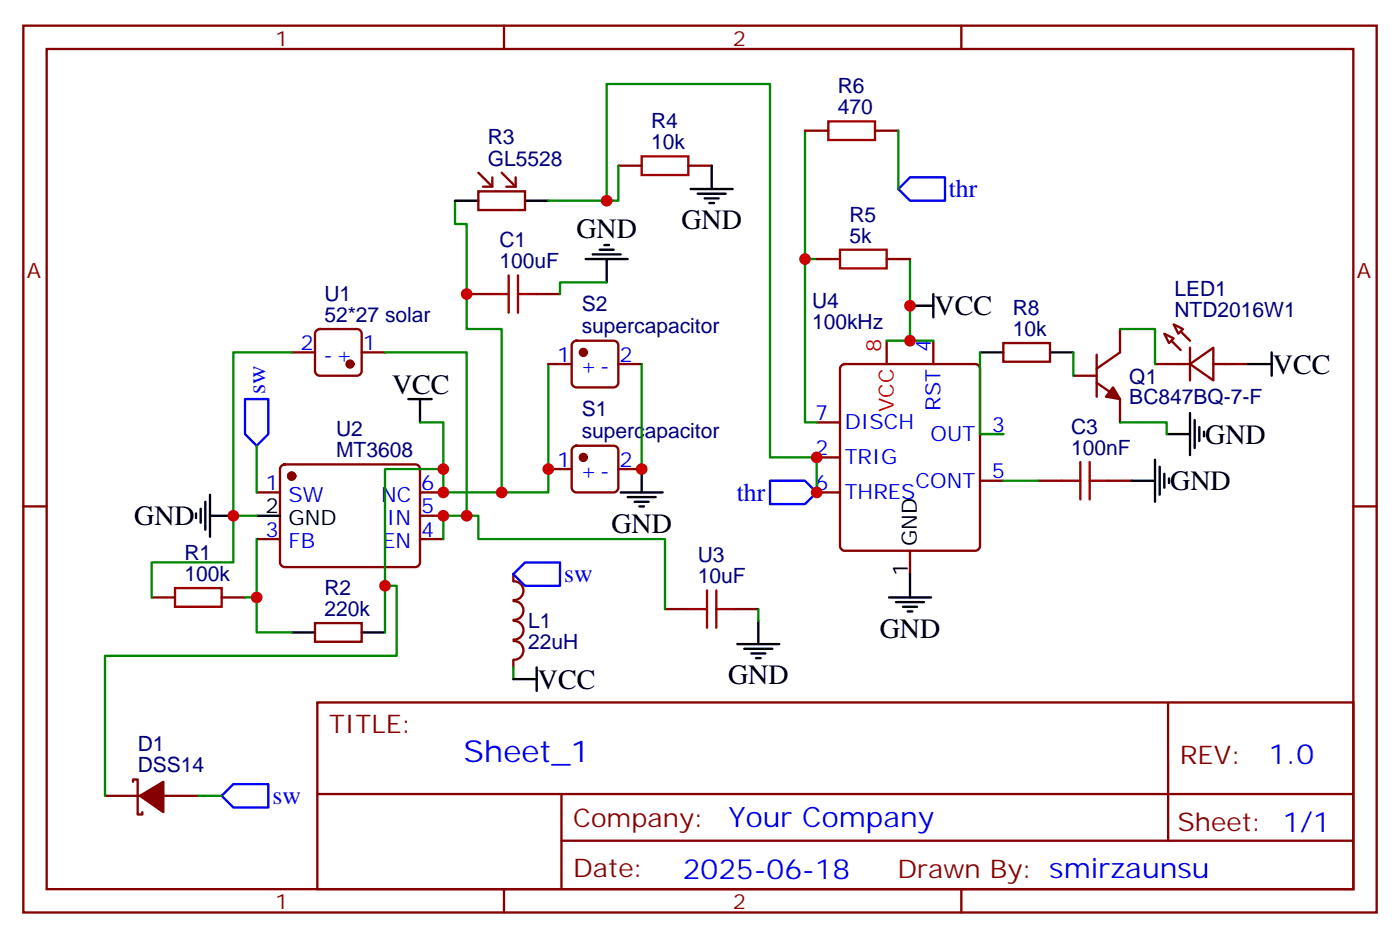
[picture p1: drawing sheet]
<svg xmlns="http://www.w3.org/2000/svg" width="212mm" height="142mm" viewBox="0 0 212 142" stroke-linecap="round" stroke-linejoin="round" font-family="sans-serif">
<g fill="none" stroke="#870000" stroke-width=".35">
<path d="M3.5 3.9h204.6v134h-204.6zM7.1 7.4h197.5v127h-197.5zM76.2 3.9v3.5M121.7 19.8h3.5M132.3 19.8h3.5M145.3 3.9v3.5M72.3 28.9h7.1v2.8h-7.1zM72.3 26.1l2.1 2.1M74.4 26.8v1.4h-1.4M75.8 26.1l2.2 2.1M78 26.8v1.4h-1.4M93.5 25h3.5"/>
<path d="M104.1 25h3.5M123.5 39.2h3.5M134.1 39.2h3.5M44.1 53.3h3.5M47.9 49.9l.4-.2h5.7a.71 .71 0 0 1 .7 .7v5.7a.76 .76 0 0 1-.7 .7h-5.7a.76 .76 0 0 1-.7-.7v-5.7zM54.7 53.3h3.5M70.6 44.4h3.5M81.1 44.4h3.6M82.9 55h3.5M86.7 51.7l.4-.2h5.7a.71 .71 0 0 1 .7 .7v5.7a.76 .76 0 0 1-.7 .7h-5.7a.76 .76 0 0 1-.7-.7v-5.7zM93.5 55h3.5M127.2 55.2l.5-.2h19.8a.71 .71 0 0 1 .7 .7v26.8a.76 .76 0 0 1-.7 .8h-19.8a.76 .76 0 0 1-.7-.8v-26.8z"/>
<path d="M134.1 51.5v3.5M141.1 51.5v3.5M151.7 51.9h7v2.8h-7zM162.3 56.8h3.5M165.8 57.9l3.5 2.4v3.6M165.8 53.6v6.4M169.3 49.7v3.6l-3.5 2.4M174.6 55h5.3M176 50.4l1.4 .8-.7 .7zM177.4 49l1.5 .7-.7 .7zM179.9 55l3.5-2.4v4.9zM179.9 52.6v4.9"/>
<path d="M183.4 55h5.3M3.5 76.6h3.6M38.8 74.4h3.5M42.6 70.4l.4-.2h19.8a.71 .71 0 0 1 .7 .7v14.1a.76 .76 0 0 1-.7 .7h-19.8a.76 .76 0 0 1-.7-.7v-14.1zM63.5 74.4h3.5M63.5 78h3.5M82.9 70.9h3.5M86.7 67.6l.4-.2h5.7a.71 .71 0 0 1 .7 .7v5.6a.76 .76 0 0 1-.7 .7h-5.7a.76 .76 0 0 1-.7-.7v-5.6zM93.5 70.9h3.5M123.5 74.4h3.5M123.5 63.9h3.5M123.5 69.1h3.5"/>
<path d="M148.2 72.7h3.5M148.2 65.6h3.5M157 72.7h3.5M167.6 72.7h3.5M204.6 76.6h3.5M22.9 90.3h3.6M33.5 90.3h3.5M38.8 81.5h3.5M47.6 94.2h7.1v2.8h-7.1zM63.5 81.5h3.5M77.6 86.8v1M77.6 99.8v1.1"/>
<path d="M77.6 87.9a1.41 1.41 0 0 1 1.5 1.4 1.41 1.41 0 0 1-1.5 1.4M77.6 96.9a1.41 1.41 0 0 1 1.5 1.4 1.41 1.41 0 0 1-1.5 1.4M77.6 90.9a1.41 1.41 0 0 1 1.5 1.4 1.41 1.41 0 0 1-1.5 1.4M77.6 93.9a1.41 1.41 0 0 1 1.5 1.4 1.41 1.41 0 0 1-1.5 1.4M100.5 92.1h3.6M111.1 92.1h3.6M137.6 83.3v3.5M20.1 118.2v-.4h.7v5.3h.7v-.3M48 106.2h156.6v28.2h-156.6zM176.6 106.2v20.9M15.9 120.3h5.3M24.7 120.3h5.3"/>
<path d="M48 120h156.5M76.2 134.4v3.5M84.9 127.1h119.6M84.9 120v14.1M145.3 134.4v3.5"/>
</g>
<g fill="#870000" stroke="#870000" stroke-width=".35">
<path d="M21.2 120.3l3.5-2.1v4.6z"/>
<path d="M177.1 51.5l1.4 1.4z"/>
<path d="M178.5 50.1l1.4 1.4z"/>
<path d="M168.3 58.6l1 1.7-2.1-.3z"/>
<circle cx="52.9" cy="55" r=".53"/>
<circle cx="44.1" cy="72" r=".53"/>
<circle cx="88.2" cy="69.1" r=".53"/>
<circle cx="88.2" cy="53.3" r=".53"/>
</g>
<g fill="none" stroke="#000" stroke-width=".35">
<path d="M68.8 30.3h3.5M79.4 30.3h3.5M88.5 39.2h6.4M89.6 38.5h4.2M90.7 37.7h2.1M91.4 37h.7M91.7 39.2v3.5M104.4 28.6h6.4M105.5 29.3h4.2M106.5 30h2.2M107.2 30.7h.7M107.6 25v3.6"/>
<path d="M137.6 46.2h3.5M141.1 44.4v3.6M148.2 53.3h3.5M158.7 53.3h3.6M188.7 55h3.6M192.3 53.3v3.5M29.6 77.6v.7M30.3 76.9v2.1M31 75.8v4.3M31.7 78h3.6M31.7 74.8v6.3M38.8 78h3.5"/>
<path d="M61.7 60.3h3.6M63.5 60.3v3.6M93.8 74.4h6.4M94.9 75.1h4.2M96 75.8h2.1M96.7 76.6h.7M97 70.9v3.5M171.1 72.7h3.5M174.6 69.5v6.3M175.3 70.6v4.2M176 71.6v2.1M176.4 65.6h3.5"/>
<path d="M176.7 72.3v.7M179.9 62.4v6.4M180.6 63.5v4.2M181.3 64.6v2.1M182 65.3v.7M44.1 95.6h3.5M54.7 95.6h3.5M111.5 97.4h6.3M112.5 98.1h4.3M113.6 98.8h2.1M114.3 99.5h.7M114.7 93.8v3.6"/>
<path d="M134.4 90.3h6.4M135.5 91h4.2M136.5 91.7h2.1M137.2 92.4h.7M137.6 86.8v3.5M77.6 102.7h3.5M81.1 100.9v3.5"/>
</g>
<g fill="none" stroke="#008700" stroke-width=".35">
<path d="M121.7 19.8v19.4M135.8 19.8v8.8M68.8 30.3v3.6h1.8v15.8h5.2v24.7M91.7 30.3v-17.6h24.7v56.4h7.1v5.3M93.5 25v5.3h-10.6M123.5 39.2h-1.8v24.7h1.8M137.6 39.2v12.3h-3.5M44.1 53.3h-8.8v24.7h3.5M58.2 53.3h12.4v24.7h-3.6v3.5M82.9 55v19.4h-15.9v-3.5h-8.8v24.7M91.7 42.7h-7v1.7M97 55v15.9"/>
<path d="M137.6 51.5h3.5M148.2 53.3v12.3h3.5M162.3 53.3v3.5M169.3 49.7h5.3v5.3M35.3 78v7h-12.4v5.3M38.8 67.4v7M63.5 63.9h3.5v7M70.6 78h1.7v3.5h28.2v10.6M151.7 72.7h5.3M169.3 63.9h7.1v1.7M38.8 81.5v8.8h-1.8M38.8 90.3v5.3h5.3"/>
<path d="M58.2 88.5h1.8v10.6h-44.1v21.2M114.7 92.1v1.7M77.6 100.9v1.8M30 120.3h3.5"/>
</g>
<g fill="none" stroke="#a10000" stroke-width=".35">
<path d="M125.2 18.3h7.1v2.9h-7.1zM97 23.6h7.1v2.9h-7.1zM127 37.7h7.1v2.9h-7.1zM74.1 44.4h2.8M76.9 41.6v5.7M78.3 44.4h2.8M78.3 41.6v5.7M160.5 72.7h2.8M163.3 69.8v5.7M164.7 72.7h2.9M164.7 69.8v5.7M26.5 88.9h7v2.8h-7z"/>
<path d="M104.1 92.1h2.8M106.9 89.3v5.6M108.3 92.1h2.8M108.3 89.3v5.6"/>
</g>
<path d="M135.8 28.6l1.8-1.8h5.3v3.5h-5.3zM37 60.3h3.6v5.3l-1.8 1.8-1.8-1.8zM116.4 72.7h5.3l1.8 1.7-1.8 1.8h-5.3zM79.4 85h5.3v3.5h-5.3l-1.8-1.7zM33.5 120.3l1.8-1.8h5.3v3.6h-5.3z" fill="none" stroke="#00f" stroke-width=".35"/>
<g fill="#c00">
<circle cx="35.3" cy="78" r=".88"/>
<circle cx="38.8" cy="90.3" r=".88"/>
<circle cx="67" cy="78" r=".88"/>
<circle cx="58.2" cy="88.5" r=".88"/>
<circle cx="67" cy="74.4" r=".88"/>
<circle cx="97" cy="70.9" r=".88"/>
<circle cx="82.9" cy="70.9" r=".88"/>
<circle cx="70.6" cy="78" r=".88"/>
<circle cx="75.8" cy="74.4" r=".88"/>
<circle cx="70.6" cy="44.4" r=".88"/>
<circle cx="91.7" cy="30.3" r=".88"/>
<circle cx="67" cy="70.9" r=".88"/>
<circle cx="123.5" cy="69.1" r=".88"/>
<circle cx="123.5" cy="74.4" r=".88"/>
<circle cx="121.7" cy="39.2" r=".88"/>
<circle cx="137.6" cy="46.2" r=".88"/>
<circle cx="137.6" cy="51.5" r=".88"/>
</g>
<text font-size="4.6" fill="#00f" x="70.1" y="115.2">Sheet_1</text>
<g font-size="4.2">
<text x="87.1" y="35.9">GND</text>
<text x="103" y="34.6">GND</text>
<text x="141.3" y="47.7">VCC</text>
<text x="59.3" y="59.6">VCC</text>
<text x="192.4" y="56.5">VCC</text>
<text x="182.2" y="67.1">GND</text>
<text x="176.9" y="74.1">GND</text>
<text x="20.3" y="79.4">GND</text>
<text x="92.4" y="80.5">GND</text>
<text x="133" y="96.4">GND</text>
<text x="81.3" y="104.1">VCC</text>
<text x="110.1" y="103.5">GND</text>
</g>
<g font-size="4.2" fill="#00f">
<text x="191.8" y="115.4">1.0</text>
<text x="110.2" y="125">Your Company</text>
<text x="103.2" y="132.8">2025-06-18</text>
</g>
<g font-size="3.9" fill="#00f">
<text x="143.4" y="29.8">thr</text>
<text x="40.1" y="59.6" transform="rotate(-90 40.1 59.6)">sw</text>
<text x="111.4" y="75.7">thr</text>
<text x="85.3" y="88">sw</text>
<text x="41.2" y="121.5">sw</text>
</g>
<g font-size="3.9" fill="#800">
<text x="49.7" y="110.8">TITLE:</text>
<text x="178.4" y="115.4">REV:</text>
<text x="86.6" y="125">Company:</text>
<text x="178" y="125.6">Sheet: 1/1</text>
<text x="86.6" y="132.6">Date:</text>
<text x="135.7" y="132.7">Drawn By: smirzaunsu</text>
</g>
<g font-size="3.2" fill="#800">
<text x="41.6" y="6.9">1</text>
<text x="110.8" y="6.9">2</text>
<text x="4.1" y="42">A</text>
<text x="205.1" y="42">A</text>
<text x="41.6" y="137.4">1</text>
<text x="110.8" y="137.4">2</text>
</g>
<g font-size="3.2" fill="#000080">
<text x="126.7" y="17.3">470</text>
<text x="126.7" y="14.1">R6</text>
<text x="73.7" y="21.8">R3</text>
<text x="98.4" y="22.6">10k</text>
<text x="98.4" y="19.4">R4</text>
<text x="73.7" y="25">GL5528</text>
<text x="128.4" y="33.5">R5</text>
<text x="75.5" y="40.6">100uF</text>
<text x="75.5" y="37.4">C1</text>
<text x="128.4" y="36.7">5k</text>
<text x="49" y="45.6">U1</text>
<text x="87.9" y="47.1">S2</text>
<text x="122.8" y="46.6">U4</text>
<text x="153.1" y="47.7">R8</text>
<text x="177.6" y="48">NTD2016W1</text>
<text x="177.6" y="44.8">LED1</text>
<text x="49" y="48.7">52*27 solar</text>
<text x="87.9" y="50.3">supercapacitor</text>
<text x="122.8" y="49.7">100kHz</text>
<text x="153.1" y="50.8">10k</text>
<text x="170.7" y="58">Q1</text>
<text x="50.8" y="65.9">U2</text>
<text x="87.9" y="62.9">S1</text>
<text x="161.9" y="65.7">C3</text>
<text x="170.7" y="61.1">BC847BQ-7-F</text>
<text x="50.8" y="69.1">MT3608</text>
<text x="87.9" y="66.2">supercapacitor</text>
<text x="161.9" y="68.8">100nF</text>
<text x="27.9" y="87.8">100k</text>
<text x="27.9" y="84.7">R1</text>
<text x="49" y="89.9">R2</text>
<text x="105.5" y="88.2">10uF</text>
<text x="105.5" y="85">U3</text>
<text x="49" y="93.1">220k</text>
<text x="79.8" y="95">L1</text>
<text x="79.8" y="98.2">22uH</text>
<text x="20.8" y="113.6">D1</text>
<text x="20.8" y="116.8">DSS14</text>
</g>
<g font-size="3.2" fill="#00f">
<text x="45.4" y="52.9">2</text>
<text x="54.9" y="52.9">1</text>
<text x="140.8" y="53.3" transform="rotate(-90 140.8 53.3)">4</text>
<text x="48.9" y="54.7">-+</text>
<text x="84.2" y="54.7">1</text>
<text x="87.7" y="56.4">+-</text>
<text x="93.7" y="54.7">2</text>
<text x="123.2" y="63.5">7</text>
<text x="127.7" y="64.9">DISCH</text>
<text x="142.2" y="62.1" transform="rotate(-90 142.2 62.1)">RST</text>
<text x="149.9" y="65.3">3</text>
<text x="84.2" y="70.6">1</text>
<text x="93.7" y="70.6">2</text>
<text x="123.2" y="68.8">2</text>
<text x="127.7" y="70.2">TRIG</text>
<text x="140.7" y="66.7">OUT</text>
<text x="40.1" y="74.1">1</text>
<text x="43.6" y="75.8">SW</text>
<text x="57.6" y="75.8">NC</text>
<text x="63.7" y="77.6">5</text>
<text x="63.7" y="74.1">6</text>
<text x="87.7" y="72.3">+-</text>
<text x="123.2" y="74.1">6</text>
<text x="127.7" y="75.5">THRES</text>
<text x="138.4" y="73.7">CONT</text>
<text x="149.9" y="72.3">5</text>
<text x="40.1" y="81.1">3</text>
<text x="43.6" y="82.9">FB</text>
<text x="57.8" y="82.9">EN</text>
<text x="58.5" y="79.4">IN</text>
<text x="63.7" y="81.1">4</text>
</g>
<g font-size="3.2" fill="#f00">
<text x="133.2" y="53.2" transform="rotate(-90 133.2 53.2)">8</text>
<text x="135.1" y="62.3" transform="rotate(-90 135.1 62.3)">VCC</text>
</g>
<g font-size="3.2">
<text x="40.1" y="77.6">2</text>
<text x="43.6" y="79.4">GND</text>
<text x="138.6" y="82.5" transform="rotate(-90 138.6 82.5)">GND</text>
<text x="137.2" y="87" transform="rotate(-90 137.2 87)">1</text>
</g>
</svg>
